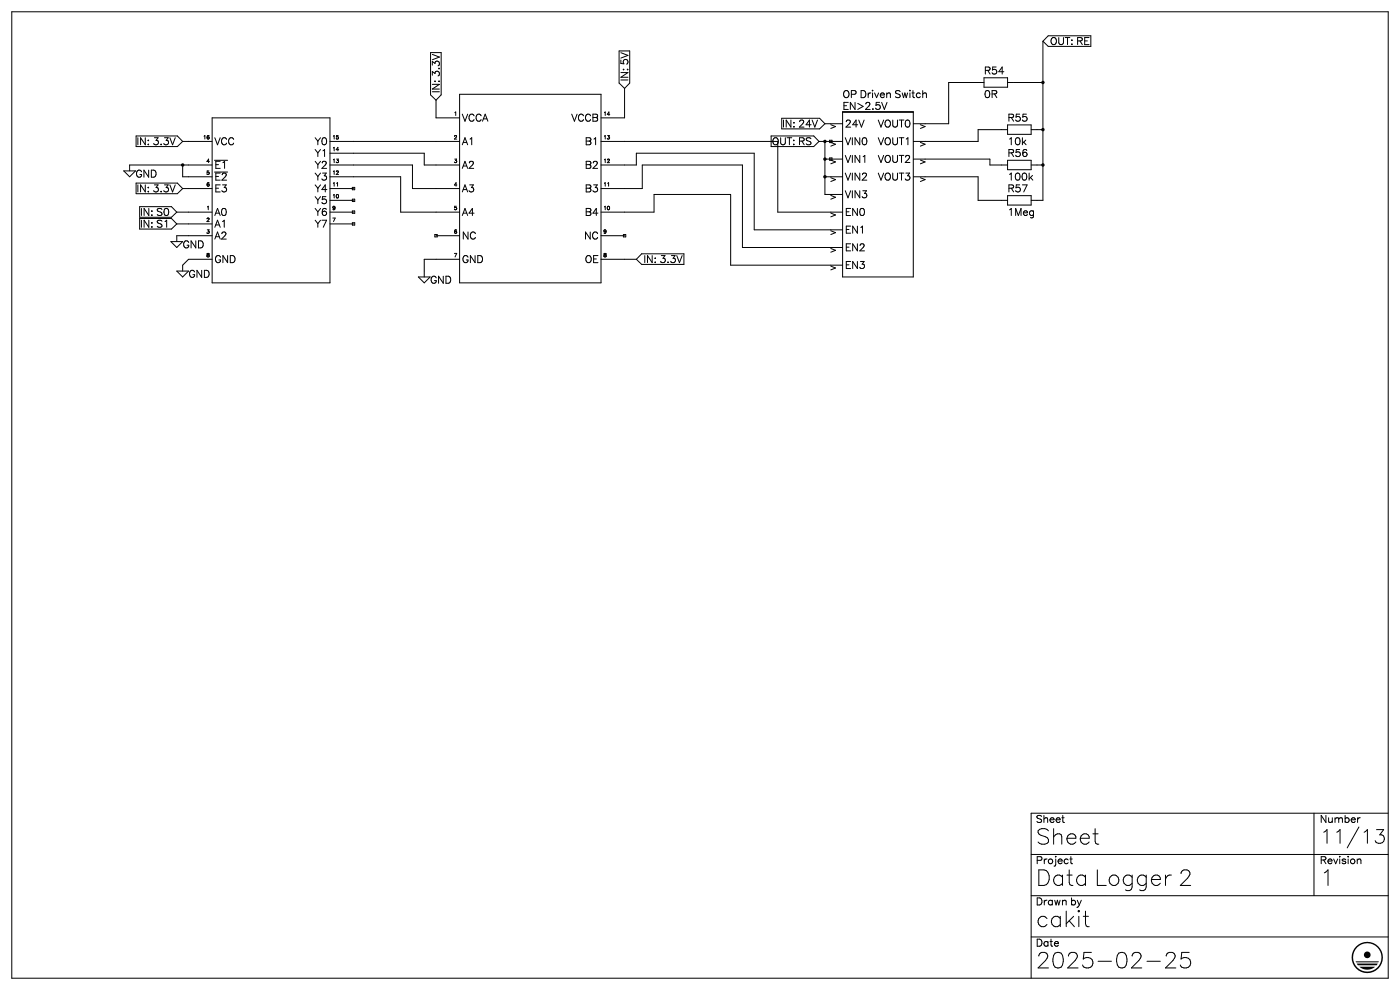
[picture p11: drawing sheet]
<svg xmlns="http://www.w3.org/2000/svg" width="2970mm" height="2100mm" viewBox="0 0 2970 2100" stroke-linecap="round" stroke-linejoin="round" font-family="sans-serif">
<g fill="none" stroke="#000" stroke-width="2.12">
<path d="M25 25h2920v2050h-2920zM2314 76h-90l-12 11M2212 87v338h-24M2212 87l12 11h90M913 112v89l12 12M936 112v89l-11 12M1313 108v68l12 12M1336 108v68l-11 12M2087 165h51v20h-51zM2087 175h-74v87h-76M2138 175h74M1325 188v62h-50"/>
<path d="M925 213v37h50M975 200h300v400h-300zM1788 238h149v350h-149zM450 250h250v350h-250zM1658 251h81l11 11M1750 262h38M1750 262l-11 11h-81M1762 264l11 5-11 3M1952 264l11 5-11 3M2138 265h50v20h-50zM2138 275h-63v25h-138M2188 275h24"/>
<path d="M289 288h87l11 12M387 300h63M387 300l-11 11h-87M700 300h275M1275 300h375v150h138M1636 288h90l11 12M1737 300h51M1737 300l-11 11h-90M1750 300v113h38M1760 298h5v5h-5zM1762 302l11 4-11 4M1952 302l11 4-11 4"/>
<path d="M700 325h200v25h75M1750 337h38M1760 335h5v5h-5zM1762 340l11 3-11 5M1937 337h163v13h38M1952 340l11 3-11 5M2138 340h50v20h-50zM387 350v25h63M450 350h-175v13M700 350h175v50h100M1275 350h75v-25h250v162h188M2188 350h24"/>
<path d="M262 363h26l-13 12zM700 375h150v75h125M1750 375h38M1762 377l11 4-11 4M1937 375h138v50h63M1952 377l11 4-11 4M289 388h87l11 12M748 397h4v5h-4zM387 400h63M387 400l-11 11h-87M700 400h50M1275 400h88v-50h212v175h213"/>
<path d="M1762 414l11 5-11 3M2138 415h50v20h-50zM296 438h68l11 12M700 425h50M748 422h4v6h-4zM375 450h75M375 450l-11 11h-68M700 450h50M748 447h4v6h-4zM1275 450h112v-37h163v150h238M1762 452l11 4-11 4M296 463h68l11 12"/>
<path d="M375 475h75M375 475l-11 11h-68M700 475h50M748 473h4v5h-4zM450 500h-75v12M923 498h4v4h-4zM925 500h50M1275 500h50M1322 498h6v4h-6zM1762 490l11 3-11 5M363 512h24l-12 13zM1451 538h-90l-11 12"/>
<path d="M1762 527l11 4-11 4M450 550h-50l-13 13v12M975 550h-75v38M1275 550h75M1350 550l11 11h90M375 575h25l-13 13zM1762 564l11 5-11 3M888 588h25l-13 12zM2787 1725v175M2945 1725h-757v350M2188 1812h757M2188 1900h757"/>
<path d="M2188 1987h757M2507 2020h16M2512 2031a11 11 0 0 1 14 11 11 11 0 0 1-14 11"/>
</g>
<g fill="#000">
<path d="M2877 2008a33 33 0 0 1 24-10v3a30 30 0 0 0-27 43 30 30 0 0 0 50 5 30 30 0 0 0-17-48h-6v-3a33 33 0 0 1 32 42 33 33 0 0 1-49 20 33 33 0 0 1-7-52zM2876 2039h49l-1 2h-47zM2884 2051h33a26 26 0 0 1-33 0zM2878 2044h45l-3 4h-39z"/>
<circle cx="2901" cy="2025" r="7"/>
</g>
<path d="M2212 175h.1M2212 275h.1M1750 300h.1M1750 337h.1M387 350h.1M2212 350h.1M1750 375h.1" fill="none" stroke="#000" stroke-width="7.5"/>
<g font-size="52.8">
<text x="2197" y="1791">Sheet</text>
<text x="2197" y="1879">Data Logger 2</text>
<text x="2800" y="1879">1</text>
<text x="2197" y="1966">cakit</text>
<text x="2197" y="2054">2025-02-25</text>
</g>
<text font-size="46.4" x="2800" y="1789">11/13</text>
<g font-size="24">
<text x="2228" y="95">OUT: RE</text>
<text x="2087" y="157">R54</text>
<text x="1332" y="173" transform="rotate(-90 1332 173)">IN: 5V</text>
<text x="933" y="197" transform="rotate(-90 933 197)">IN: 3.3V</text>
<text x="1788" y="207">OP Driven Switch</text>
<text x="2087" y="207">0R</text>
<text x="1788" y="233">EN&gt;2.5V</text>
<text x="980" y="257">VCCA</text>
<text x="1204" y="257">VCCB</text>
<text x="2138" y="257">R55</text>
<text x="1647" y="270">IN: 24V</text>
<text x="1793" y="270">24V VOUT0</text>
<text x="277" y="307">IN: 3.3V</text>
<text x="455" y="307">VCC</text>
<text x="665" y="307">Y0</text>
<text x="980" y="307">A1</text>
<text x="1238" y="307">B1</text>
<text x="1624" y="307">OUT: RS</text>
<text x="1793" y="307">VIN0VOUT1</text>
<text x="2138" y="307">10k</text>
<text x="665" y="332">Y1</text>
<text x="2138" y="332">R56</text>
<text x="1793" y="345">VIN1VOUT2</text>
<text x="455" y="357">E1</text>
<text x="665" y="357">Y2</text>
<text x="980" y="357">A2</text>
<text x="1238" y="357">B2</text>
<text x="288" y="376">GND</text>
<text x="455" y="382">E2</text>
<text x="665" y="382">Y3</text>
<text x="1793" y="382">VIN2VOUT3</text>
<text x="2138" y="382">100k</text>
<text x="277" y="408">IN: 3.3V</text>
<text x="455" y="408">E3</text>
<text x="665" y="408">Y4</text>
<text x="980" y="408">A3</text>
<text x="1238" y="408">B3</text>
<text x="2138" y="408">R57</text>
<text x="1793" y="420">VIN3</text>
<text x="665" y="432">Y5</text>
<text x="289" y="457">IN: S0</text>
<text x="455" y="457">A0</text>
<text x="665" y="457">Y6</text>
<text x="980" y="457">A4</text>
<text x="1238" y="457">B4</text>
<text x="1793" y="457">EN0</text>
<text x="2138" y="457">1Meg</text>
<text x="289" y="482">IN: S1</text>
<text x="455" y="482">A1</text>
<text x="665" y="482">Y7</text>
<text x="1793" y="495">EN1</text>
<text x="455" y="507">A2</text>
<text x="980" y="507">NC</text>
<text x="1235" y="507">NC</text>
<text x="387" y="526">GND</text>
<text x="1793" y="532">EN2</text>
<text x="455" y="557">GND</text>
<text x="980" y="557">GND</text>
<text x="1236" y="557">OE</text>
<text x="1365" y="557">IN: 3.3V</text>
<text x="1793" y="570">EN3</text>
<text x="400" y="589">GND</text>
<text x="913" y="601">GND</text>
<text x="2197" y="1745">Sheet</text>
<text x="2800" y="1745">Number</text>
<text x="2197" y="1832">Project</text>
<text x="2800" y="1832">Revision</text>
<text x="2197" y="1920">Drawn by</text>
<text x="2197" y="2007">Date</text>
</g>
<g font-size="12">
<text x="962" y="245">1</text>
<text x="1280" y="245">14</text>
<text x="430" y="295">16</text>
<text x="705" y="295">15</text>
<text x="962" y="295">2</text>
<text x="1280" y="295">13</text>
<text x="705" y="320">14</text>
<text x="437" y="345">4</text>
<text x="705" y="345">13</text>
<text x="962" y="345">3</text>
<text x="1280" y="345">12</text>
<text x="437" y="370">5</text>
<text x="705" y="370">12</text>
<text x="437" y="395">6</text>
<text x="705" y="395">11</text>
<text x="962" y="395">4</text>
<text x="1280" y="395">11</text>
<text x="705" y="420">10</text>
<text x="437" y="445">1</text>
<text x="705" y="445">9</text>
<text x="962" y="445">5</text>
<text x="1280" y="445">10</text>
<text x="437" y="470">2</text>
<text x="705" y="470">7</text>
<text x="437" y="495">3</text>
<text x="962" y="495">6</text>
<text x="1280" y="495">9</text>
<text x="437" y="545">8</text>
<text x="962" y="545">7</text>
<text x="1280" y="545">8</text>
</g>
</svg>
